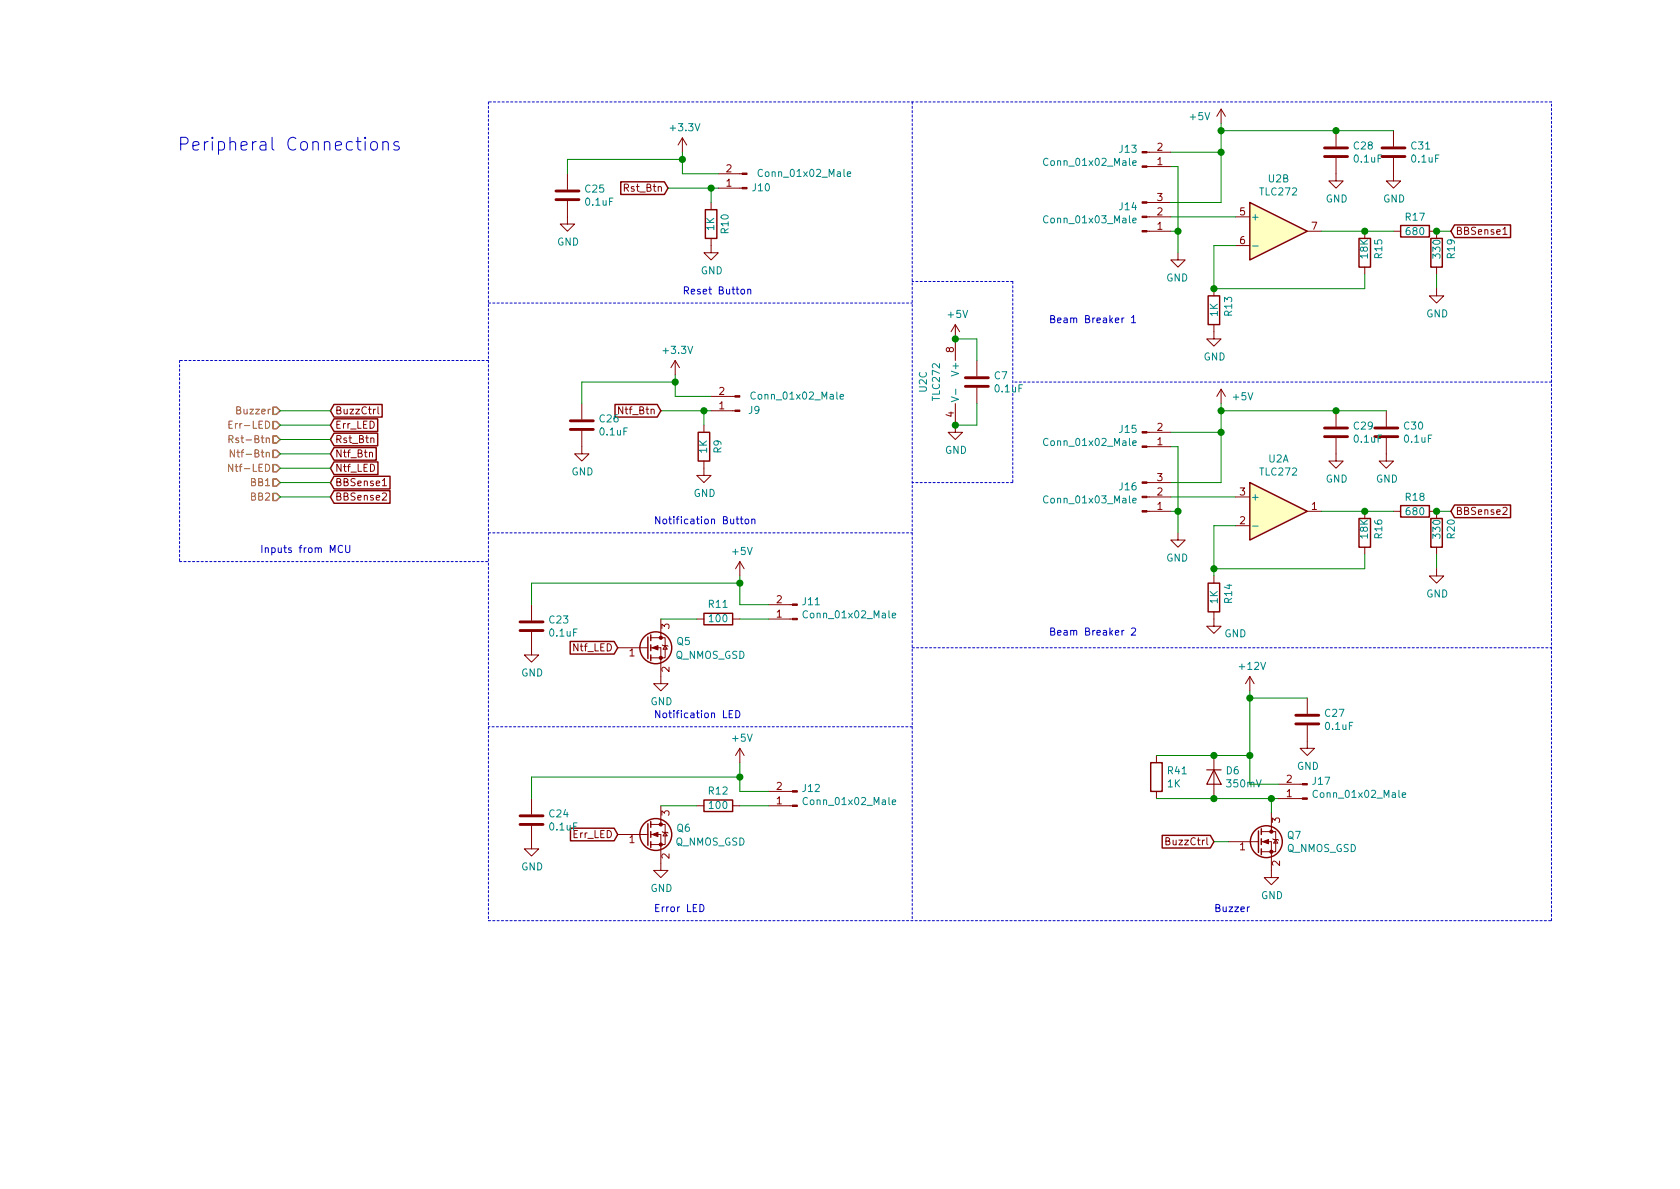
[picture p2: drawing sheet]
EESchema Schematic File Version 4
EELAYER 29 0
EELAYER END
$Descr A4 11693 8268
encoding utf-8
Sheet 2 3
Title ""
Date ""
Rev ""
Comp ""
Comment1 ""
Comment2 ""
Comment3 ""
Comment4 ""
$EndDescr
Text Notes 8450 6350 0    50   ~ 0
Buzzer\n
Text Notes 4550 6350 0    50   ~ 0
Error LED\n
$Comp
L power:GND #PWR051
U 1 1
P 8850 6050
F 0 "#PWR051" H 8850 5800 50  0001 C CNN
F 1 "GND" H 8855 5877 50  0000 C CNN
F 2 "" H 8850 6050 50  0001 C CNN
F 3 "" H 8850 6050 50  0001 C CNN
	1    8850 6050
	1    0    0    -1  
$EndComp
Wire Wire Line
	8850 5650 8850 5550
Wire Wire Line
	8850 5550 8900 5550
$Comp
L Connector:Conn_01x02_Male J15
U 1 1
P 7950 3100
F 0 "J15" H 7922 2982 50  0000 R CNN
F 1 "Conn_01x02_Male" H 7922 3073 50  0000 R CNN
F 2 "Connector_JST:JST_EH_B02B-EH-A_1x02_P2.50mm_Vertical" H 7950 3100 50  0001 C CNN
F 3 "~" H 7950 3100 50  0001 C CNN
	1    7950 3100
	1    0    0    1   
$EndComp
Wire Wire Line
	8150 3450 8600 3450
Wire Wire Line
	8150 3100 8200 3100
$Comp
L power:GND #PWR045
U 1 1
P 8200 3700
F 0 "#PWR045" H 8200 3450 50  0001 C CNN
F 1 "GND" H 8205 3527 50  0000 C CNN
F 2 "" H 8200 3700 50  0001 C CNN
F 3 "" H 8200 3700 50  0001 C CNN
	1    8200 3700
	-1   0    0    -1  
$EndComp
Text Notes 7300 4500 0    50   ~ 0
Beam Breaker 2\n\n
$Comp
L Connector:Conn_01x02_Male J17
U 1 1
P 9100 5550
F 0 "J17" H 9072 5432 50  0000 R CNN
F 1 "Conn_01x02_Male" H 9072 5523 50  0000 R CNN
F 2 "Connector_JST:JST_EH_B02B-EH-A_1x02_P2.50mm_Vertical" H 9100 5550 50  0001 C CNN
F 3 "~" H 9100 5550 50  0001 C CNN
	1    9100 5550
	-1   0    0    1   
$EndComp
$Comp
L Device:Q_NMOS_GSD Q?
U 1 1
P 8750 5850
AR Path="/5C4CC8C2" Ref="Q?"  Part="1" 
AR Path="/5C47F981/5C4CC8C2" Ref="Q7"  Part="1" 
F 0 "Q7" H 8956 5896 50  0000 L CNN
F 1 "Q_NMOS_GSD" H 8956 5805 50  0000 L CNN
F 2 "Package_TO_SOT_SMD:SOT-23" H 8950 5950 50  0001 C CNN
F 3 "~" H 8750 5850 50  0001 C CNN
	1    8750 5850
	1    0    0    -1  
$EndComp
$Comp
L Device:D D6
U 1 1
P 8450 5400
F 0 "D6" V 8404 5479 50  0000 L CNN
F 1 "350mV" V 8495 5479 50  0000 L CNN
F 2 "Diode_SMD:D_0402_1005Metric" H 8450 5400 50  0001 C CNN
F 3 "~" H 8450 5400 50  0001 C CNN
	1    8450 5400
	0    1    1    0   
$EndComp
Wire Wire Line
	8850 5550 8450 5550
Connection ~ 8850 5550
Wire Wire Line
	8450 5250 8700 5250
Wire Wire Line
	8900 5450 8700 5450
Wire Wire Line
	8700 5450 8700 5250
Connection ~ 8700 5250
$Comp
L Connector:Conn_01x03_Male J16
U 1 1
P 7950 3450
F 0 "J16" H 7922 3382 50  0000 R CNN
F 1 "Conn_01x03_Male" H 7922 3473 50  0000 R CNN
F 2 "Connector_JST:JST_EH_B03B-EH-A_1x03_P2.50mm_Vertical" H 7950 3450 50  0001 C CNN
F 3 "~" H 7950 3450 50  0001 C CNN
	1    7950 3450
	1    0    0    1   
$EndComp
Wire Wire Line
	8150 3550 8200 3550
Wire Wire Line
	8150 3000 8500 3000
$Comp
L Amplifier_Operational:TLC272 U?
U 1 1
P 8900 3550
AR Path="/5C986E10" Ref="U?"  Part="1" 
AR Path="/5C47F981/5C986E10" Ref="U2"  Part="1" 
F 0 "U2" H 8900 3917 50  0000 C CNN
F 1 "TLC272" H 8900 3826 50  0000 C CNN
F 2 "Package_SO:SOIC-8_3.9x4.9mm_P1.27mm" H 8900 3550 50  0001 C CNN
F 3 "http://www.ti.com/lit/ds/symlink/tlc272.pdf" H 8900 3550 50  0001 C CNN
	1    8900 3550
	1    0    0    -1  
$EndComp
$Comp
L Amplifier_Operational:TLC272 U?
U 2 1
P 8900 1600
AR Path="/5C986E16" Ref="U?"  Part="2" 
AR Path="/5C47F981/5C986E16" Ref="U2"  Part="2" 
F 0 "U2" H 8900 1967 50  0000 C CNN
F 1 "TLC272" H 8900 1876 50  0000 C CNN
F 2 "Package_SO:SOIC-8_3.9x4.9mm_P1.27mm" H 8900 1600 50  0001 C CNN
F 3 "http://www.ti.com/lit/ds/symlink/tlc272.pdf" H 8900 1600 50  0001 C CNN
	2    8900 1600
	1    0    0    -1  
$EndComp
$Comp
L Amplifier_Operational:TLC272 U?
U 3 1
P 6750 2650
AR Path="/5C986E1C" Ref="U?"  Part="3" 
AR Path="/5C47F981/5C986E1C" Ref="U2"  Part="3" 
F 0 "U2" V 6425 2650 50  0000 C CNN
F 1 "TLC272" V 6516 2650 50  0000 C CNN
F 2 "Package_SO:SOIC-8_3.9x4.9mm_P1.27mm" H 6750 2650 50  0001 C CNN
F 3 "http://www.ti.com/lit/ds/symlink/tlc272.pdf" H 6750 2650 50  0001 C CNN
	3    6750 2650
	1    0    0    -1  
$EndComp
Wire Wire Line
	8150 3350 8500 3350
Wire Wire Line
	8200 3100 8200 3550
Wire Wire Line
	8200 3550 8200 3700
Connection ~ 8200 3550
$Comp
L Device:R R16
U 1 1
P 9500 3700
F 0 "R16" V 9400 3750 50  0000 R CNN
F 1 "18K" V 9500 3750 50  0000 R CNN
F 2 "Resistor_SMD:R_0402_1005Metric" V 9430 3700 50  0001 C CNN
F 3 "~" H 9500 3700 50  0001 C CNN
	1    9500 3700
	-1   0    0    1   
$EndComp
$Comp
L Device:R R14
U 1 1
P 8450 4150
F 0 "R14" V 8550 4100 50  0000 L CNN
F 1 "1K" V 8450 4100 50  0000 L CNN
F 2 "Resistor_SMD:R_0402_1005Metric" V 8380 4150 50  0001 C CNN
F 3 "~" H 8450 4150 50  0001 C CNN
	1    8450 4150
	1    0    0    -1  
$EndComp
Wire Wire Line
	8600 3650 8450 3650
Wire Wire Line
	9500 3950 9500 3850
Wire Wire Line
	9200 3550 9500 3550
Connection ~ 9500 3550
$Comp
L power:GND #PWR047
U 1 1
P 8450 4300
F 0 "#PWR047" H 8450 4050 50  0001 C CNN
F 1 "GND" H 8600 4200 50  0000 C CNN
F 2 "" H 8450 4300 50  0001 C CNN
F 3 "" H 8450 4300 50  0001 C CNN
	1    8450 4300
	1    0    0    -1  
$EndComp
$Comp
L Device:R R18
U 1 1
P 9850 3550
F 0 "R18" V 9750 3550 50  0000 C CNN
F 1 "680" V 9850 3550 50  0000 C CNN
F 2 "Resistor_SMD:R_0603_1608Metric" V 9780 3550 50  0001 C CNN
F 3 "~" H 9850 3550 50  0001 C CNN
	1    9850 3550
	0    1    1    0   
$EndComp
$Comp
L Device:R R20
U 1 1
P 10000 3700
F 0 "R20" V 10100 3650 50  0000 L CNN
F 1 "330" V 10000 3650 50  0000 L CNN
F 2 "Resistor_SMD:R_0603_1608Metric" V 9930 3700 50  0001 C CNN
F 3 "~" H 10000 3700 50  0001 C CNN
	1    10000 3700
	1    0    0    -1  
$EndComp
Wire Wire Line
	10000 3850 10000 3950
$Comp
L power:GND #PWR053
U 1 1
P 10000 3950
F 0 "#PWR053" H 10000 3700 50  0001 C CNN
F 1 "GND" H 10005 3777 50  0000 C CNN
F 2 "" H 10000 3950 50  0001 C CNN
F 3 "" H 10000 3950 50  0001 C CNN
	1    10000 3950
	1    0    0    -1  
$EndComp
Wire Wire Line
	9500 3550 9700 3550
Wire Wire Line
	10000 3550 10100 3550
Connection ~ 10000 3550
$Comp
L power:GND #PWR043
U 1 1
P 6650 2950
F 0 "#PWR043" H 6650 2700 50  0001 C CNN
F 1 "GND" H 6655 2777 50  0000 C CNN
F 2 "" H 6650 2950 50  0001 C CNN
F 3 "" H 6650 2950 50  0001 C CNN
	1    6650 2950
	1    0    0    -1  
$EndComp
$Comp
L power:+5V #PWR049
U 1 1
P 8500 2800
F 0 "#PWR049" H 8500 2650 50  0001 C CNN
F 1 "+5V" H 8650 2850 50  0000 C CNN
F 2 "" H 8500 2800 50  0001 C CNN
F 3 "" H 8500 2800 50  0001 C CNN
	1    8500 2800
	1    0    0    -1  
$EndComp
$Comp
L Connector:Conn_01x02_Male J9
U 1 1
P 5150 2850
F 0 "J9" H 5050 2850 50  0000 C CNN
F 1 "Conn_01x02_Male" H 4750 2750 50  0000 C CNN
F 2 "Connector_JST:JST_EH_B02B-EH-A_1x02_P2.50mm_Vertical" H 5150 2850 50  0001 C CNN
F 3 "~" H 5150 2850 50  0001 C CNN
	1    5150 2850
	-1   0    0    1   
$EndComp
$Comp
L Device:R R9
U 1 1
P 4900 3100
F 0 "R9" V 4800 3100 50  0000 C CNN
F 1 "1K" V 4900 3100 50  0000 C CNN
F 2 "Resistor_SMD:R_0402_1005Metric" V 4830 3100 50  0001 C CNN
F 3 "~" H 4900 3100 50  0001 C CNN
	1    4900 3100
	-1   0    0    1   
$EndComp
Text Notes 4550 3650 0    50   ~ 0
Notification Button
Wire Wire Line
	4950 2850 4900 2850
Wire Wire Line
	4900 2850 4900 2950
Wire Wire Line
	4950 2750 4700 2750
Wire Wire Line
	4700 2750 4700 2650
$Comp
L power:GND #PWR038
U 1 1
P 4900 3250
F 0 "#PWR038" H 4900 3000 50  0001 C CNN
F 1 "GND" H 4905 3077 50  0000 C CNN
F 2 "" H 4900 3250 50  0001 C CNN
F 3 "" H 4900 3250 50  0001 C CNN
	1    4900 3250
	1    0    0    -1  
$EndComp
Wire Wire Line
	4900 2850 4600 2850
Connection ~ 4900 2850
$Comp
L Connector:Conn_01x02_Male J11
U 1 1
P 5550 4300
F 0 "J11" H 5522 4182 50  0000 R CNN
F 1 "Conn_01x02_Male" H 5522 4273 50  0000 R CNN
F 2 "Connector_JST:JST_EH_B02B-EH-A_1x02_P2.50mm_Vertical" H 5550 4300 50  0001 C CNN
F 3 "~" H 5550 4300 50  0001 C CNN
	1    5550 4300
	-1   0    0    1   
$EndComp
Text Notes 4550 5000 0    50   ~ 0
Notification LED\n
$Comp
L Device:R R11
U 1 1
P 5000 4300
F 0 "R11" V 5100 4300 50  0000 C CNN
F 1 "100" V 5000 4300 50  0000 C CNN
F 2 "Resistor_SMD:R_0402_1005Metric" V 4930 4300 50  0001 C CNN
F 3 "~" H 5000 4300 50  0001 C CNN
	1    5000 4300
	0    -1   -1   0   
$EndComp
$Comp
L power:GND #PWR034
U 1 1
P 4600 4700
F 0 "#PWR034" H 4600 4450 50  0001 C CNN
F 1 "GND" H 4605 4527 50  0000 C CNN
F 2 "" H 4600 4700 50  0001 C CNN
F 3 "" H 4600 4700 50  0001 C CNN
	1    4600 4700
	1    0    0    -1  
$EndComp
Wire Wire Line
	5150 4200 5150 4050
$Comp
L Device:Q_NMOS_GSD Q?
U 1 1
P 4500 4500
AR Path="/5CA8F0D3" Ref="Q?"  Part="1" 
AR Path="/5C47F981/5CA8F0D3" Ref="Q5"  Part="1" 
F 0 "Q5" H 4706 4546 50  0000 L CNN
F 1 "Q_NMOS_GSD" H 4700 4450 50  0000 L CNN
F 2 "Package_TO_SOT_SMD:SOT-23" H 4700 4600 50  0001 C CNN
F 3 "~" H 4500 4500 50  0001 C CNN
	1    4500 4500
	1    0    0    -1  
$EndComp
Wire Wire Line
	4600 4300 4850 4300
Wire Wire Line
	5150 4300 5350 4300
$Comp
L Device:R R15
U 1 1
P 9500 1750
F 0 "R15" V 9400 1800 50  0000 R CNN
F 1 "18K" V 9500 1800 50  0000 R CNN
F 2 "Resistor_SMD:R_0402_1005Metric" V 9430 1750 50  0001 C CNN
F 3 "~" H 9500 1750 50  0001 C CNN
	1    9500 1750
	-1   0    0    1   
$EndComp
Wire Wire Line
	9500 2000 9500 1900
Wire Wire Line
	9200 1600 9500 1600
Connection ~ 9500 1600
$Comp
L Device:R R17
U 1 1
P 9850 1600
F 0 "R17" V 9750 1600 50  0000 C CNN
F 1 "680" V 9850 1600 50  0000 C CNN
F 2 "Resistor_SMD:R_0603_1608Metric" V 9780 1600 50  0001 C CNN
F 3 "~" H 9850 1600 50  0001 C CNN
	1    9850 1600
	0    1    1    0   
$EndComp
$Comp
L Device:R R19
U 1 1
P 10000 1750
F 0 "R19" V 10100 1700 50  0000 L CNN
F 1 "330" V 10000 1700 50  0000 L CNN
F 2 "Resistor_SMD:R_0603_1608Metric" V 9930 1750 50  0001 C CNN
F 3 "~" H 10000 1750 50  0001 C CNN
	1    10000 1750
	1    0    0    -1  
$EndComp
Wire Wire Line
	10000 1900 10000 2000
$Comp
L power:GND #PWR052
U 1 1
P 10000 2000
F 0 "#PWR052" H 10000 1750 50  0001 C CNN
F 1 "GND" H 10005 1827 50  0000 C CNN
F 2 "" H 10000 2000 50  0001 C CNN
F 3 "" H 10000 2000 50  0001 C CNN
	1    10000 2000
	1    0    0    -1  
$EndComp
Wire Wire Line
	9500 1600 9700 1600
Wire Wire Line
	10000 1600 10100 1600
Connection ~ 10000 1600
$Comp
L Device:R R13
U 1 1
P 8450 2150
F 0 "R13" V 8550 2100 50  0000 L CNN
F 1 "1K" V 8450 2100 50  0000 L CNN
F 2 "Resistor_SMD:R_0402_1005Metric" V 8380 2150 50  0001 C CNN
F 3 "~" H 8450 2150 50  0001 C CNN
	1    8450 2150
	1    0    0    -1  
$EndComp
Wire Wire Line
	8600 1700 8450 1700
Connection ~ 8500 3000
Wire Wire Line
	8500 3350 8500 3000
Wire Wire Line
	8500 3000 8500 2850
$Comp
L Connector:Conn_01x02_Male J13
U 1 1
P 7950 1150
F 0 "J13" H 7922 1032 50  0000 R CNN
F 1 "Conn_01x02_Male" H 7922 1123 50  0000 R CNN
F 2 "Connector_JST:JST_EH_B02B-EH-A_1x02_P2.50mm_Vertical" H 7950 1150 50  0001 C CNN
F 3 "~" H 7950 1150 50  0001 C CNN
	1    7950 1150
	1    0    0    1   
$EndComp
Wire Wire Line
	8150 1500 8600 1500
Wire Wire Line
	8150 1150 8200 1150
$Comp
L power:GND #PWR044
U 1 1
P 8200 1750
F 0 "#PWR044" H 8200 1500 50  0001 C CNN
F 1 "GND" H 8205 1577 50  0000 C CNN
F 2 "" H 8200 1750 50  0001 C CNN
F 3 "" H 8200 1750 50  0001 C CNN
	1    8200 1750
	-1   0    0    -1  
$EndComp
Text Notes 7300 2250 0    50   ~ 0
Beam Breaker 1\n
$Comp
L Connector:Conn_01x03_Male J14
U 1 1
P 7950 1500
F 0 "J14" H 7922 1432 50  0000 R CNN
F 1 "Conn_01x03_Male" H 7922 1523 50  0000 R CNN
F 2 "Connector_JST:JST_EH_B03B-EH-A_1x03_P2.50mm_Vertical" H 7950 1500 50  0001 C CNN
F 3 "~" H 7950 1500 50  0001 C CNN
	1    7950 1500
	1    0    0    1   
$EndComp
Wire Wire Line
	8150 1600 8200 1600
Wire Wire Line
	8150 1050 8500 1050
Wire Wire Line
	8150 1400 8500 1400
Wire Wire Line
	8200 1150 8200 1600
Wire Wire Line
	8200 1600 8200 1750
Connection ~ 8200 1600
Wire Wire Line
	8500 1400 8500 1050
Connection ~ 8500 1050
Wire Wire Line
	8500 1050 8500 900 
$Comp
L power:+5V #PWR048
U 1 1
P 8500 850
F 0 "#PWR048" H 8500 700 50  0001 C CNN
F 1 "+5V" H 8350 900 50  0000 C CNN
F 2 "" H 8500 850 50  0001 C CNN
F 3 "" H 8500 850 50  0001 C CNN
	1    8500 850 
	1    0    0    -1  
$EndComp
Text GLabel 10100 1600 2    50   Input ~ 0
BBSense1
Text GLabel 10100 3550 2    50   Input ~ 0
BBSense2
Text GLabel 8450 5850 0    50   Input ~ 0
BuzzCtrl
Text GLabel 4300 5800 0    50   Input ~ 0
Err_LED
Text GLabel 4300 4500 0    50   Input ~ 0
Ntf_LED
Text GLabel 4600 2850 0    50   Input ~ 0
Ntf_Btn
Text GLabel 2300 3250 2    50   Input ~ 0
Ntf_LED
Text GLabel 2300 3150 2    50   Input ~ 0
Ntf_Btn
Text GLabel 2300 3050 2    50   Input ~ 0
Rst_Btn
Text GLabel 2300 2950 2    50   Input ~ 0
Err_LED
Text GLabel 2300 3350 2    50   Input ~ 0
BBSense1
Text GLabel 2300 3450 2    50   Input ~ 0
BBSense2
Text GLabel 2300 2850 2    50   Input ~ 0
BuzzCtrl
Text HLabel 1950 2850 0    50   Input ~ 0
Buzzer
Text HLabel 1950 2950 0    50   Input ~ 0
Err-LED
Text HLabel 1950 3050 0    50   Input ~ 0
Rst-Btn
Text HLabel 1950 3150 0    50   Input ~ 0
Ntf-Btn
Text HLabel 1950 3250 0    50   Input ~ 0
Ntf-LED
Text HLabel 1950 3350 0    50   Input ~ 0
BB1
Text HLabel 1950 3450 0    50   Input ~ 0
BB2
Wire Wire Line
	1950 3450 2300 3450
Wire Wire Line
	2300 3350 1950 3350
Wire Wire Line
	1950 3250 2300 3250
Wire Wire Line
	2300 3150 1950 3150
Wire Wire Line
	1950 3050 2300 3050
Wire Wire Line
	2300 2950 1950 2950
Wire Wire Line
	1950 2850 2300 2850
Text GLabel 4650 1300 0    50   Input ~ 0
Rst_Btn
Text Notes 4750 2050 0    50   ~ 0
Reset Button
Wire Notes Line
	1250 2500 1250 3900
Wire Notes Line
	1250 3900 3400 3900
Wire Notes Line
	10800 700  3400 700 
Wire Notes Line
	3400 2500 1250 2500
Wire Notes Line
	3400 700  3400 6400
Wire Notes Line
	3400 2100 6350 2100
Wire Notes Line
	3400 3700 6350 3700
Wire Notes Line
	6350 5050 3400 5050
Wire Notes Line
	3400 6400 10800 6400
Wire Notes Line
	6350 700  6350 6400
Wire Notes Line
	10800 6400 10800 700 
Wire Notes Line
	10800 2650 7050 2650
Wire Notes Line
	7050 1950 6350 1950
Wire Notes Line
	7050 3350 6350 3350
Wire Notes Line
	7050 1950 7050 3350
Wire Notes Line
	6350 4500 10800 4500
Text Notes 2450 3850 2    50   ~ 0
Inputs from MCU
Text Notes 2800 1050 2    89   ~ 0
Peripheral Connections
$Comp
L power:GND #PWR046
U 1 1
P 8450 2300
F 0 "#PWR046" H 8450 2050 50  0001 C CNN
F 1 "GND" H 8455 2127 50  0000 C CNN
F 2 "" H 8450 2300 50  0001 C CNN
F 3 "" H 8450 2300 50  0001 C CNN
	1    8450 2300
	1    0    0    -1  
$EndComp
Wire Wire Line
	5350 4200 5150 4200
$Comp
L Connector:Conn_01x02_Male J12
U 1 1
P 5550 5600
F 0 "J12" H 5522 5482 50  0000 R CNN
F 1 "Conn_01x02_Male" H 5522 5573 50  0000 R CNN
F 2 "Connector_JST:JST_EH_B02B-EH-A_1x02_P2.50mm_Vertical" H 5550 5600 50  0001 C CNN
F 3 "~" H 5550 5600 50  0001 C CNN
	1    5550 5600
	-1   0    0    1   
$EndComp
$Comp
L Device:R R12
U 1 1
P 5000 5600
F 0 "R12" V 5100 5600 50  0000 C CNN
F 1 "100" V 5000 5600 50  0000 C CNN
F 2 "Resistor_SMD:R_0402_1005Metric" V 4930 5600 50  0001 C CNN
F 3 "~" H 5000 5600 50  0001 C CNN
	1    5000 5600
	0    -1   -1   0   
$EndComp
$Comp
L power:GND #PWR035
U 1 1
P 4600 6000
F 0 "#PWR035" H 4600 5750 50  0001 C CNN
F 1 "GND" H 4605 5827 50  0000 C CNN
F 2 "" H 4600 6000 50  0001 C CNN
F 3 "" H 4600 6000 50  0001 C CNN
	1    4600 6000
	1    0    0    -1  
$EndComp
Wire Wire Line
	5150 5500 5150 5400
$Comp
L Device:Q_NMOS_GSD Q?
U 1 1
P 4500 5800
AR Path="/5D4BC2BD" Ref="Q?"  Part="1" 
AR Path="/5C47F981/5D4BC2BD" Ref="Q6"  Part="1" 
F 0 "Q6" H 4706 5846 50  0000 L CNN
F 1 "Q_NMOS_GSD" H 4700 5750 50  0000 L CNN
F 2 "Package_TO_SOT_SMD:SOT-23" H 4700 5900 50  0001 C CNN
F 3 "~" H 4500 5800 50  0001 C CNN
	1    4500 5800
	1    0    0    -1  
$EndComp
Wire Wire Line
	4600 5600 4850 5600
Wire Wire Line
	5150 5600 5350 5600
Wire Wire Line
	5350 5500 5150 5500
Wire Wire Line
	8700 4800 8700 4850
Wire Wire Line
	8550 5850 8450 5850
$Comp
L Connector:Conn_01x02_Male J10
U 1 1
P 5200 1300
F 0 "J10" H 5100 1300 50  0000 C CNN
F 1 "Conn_01x02_Male" H 4800 1200 50  0000 C CNN
F 2 "Connector_JST:JST_EH_B02B-EH-A_1x02_P2.50mm_Vertical" H 5200 1300 50  0001 C CNN
F 3 "~" H 5200 1300 50  0001 C CNN
	1    5200 1300
	-1   0    0    1   
$EndComp
$Comp
L Device:R R10
U 1 1
P 4950 1550
F 0 "R10" V 4850 1550 50  0000 C CNN
F 1 "1K" V 4950 1550 50  0000 C CNN
F 2 "Resistor_SMD:R_0402_1005Metric" V 4880 1550 50  0001 C CNN
F 3 "~" H 4950 1550 50  0001 C CNN
	1    4950 1550
	-1   0    0    1   
$EndComp
Wire Wire Line
	5000 1300 4950 1300
Wire Wire Line
	4950 1300 4950 1400
Wire Wire Line
	5000 1200 4750 1200
Wire Wire Line
	4750 1200 4750 1100
$Comp
L power:GND #PWR039
U 1 1
P 4950 1700
F 0 "#PWR039" H 4950 1450 50  0001 C CNN
F 1 "GND" H 4955 1527 50  0000 C CNN
F 2 "" H 4950 1700 50  0001 C CNN
F 3 "" H 4950 1700 50  0001 C CNN
	1    4950 1700
	1    0    0    -1  
$EndComp
Wire Wire Line
	4950 1300 4650 1300
Connection ~ 4950 1300
$Comp
L power:+3.3V #PWR037
U 1 1
P 4750 1050
F 0 "#PWR037" H 4750 900 50  0001 C CNN
F 1 "+3.3V" H 4765 1223 50  0000 C CNN
F 2 "" H 4750 1050 50  0001 C CNN
F 3 "" H 4750 1050 50  0001 C CNN
	1    4750 1050
	1    0    0    -1  
$EndComp
$Comp
L power:+3.3V #PWR036
U 1 1
P 4700 2600
F 0 "#PWR036" H 4700 2450 50  0001 C CNN
F 1 "+3.3V" H 4715 2773 50  0000 C CNN
F 2 "" H 4700 2600 50  0001 C CNN
F 3 "" H 4700 2600 50  0001 C CNN
	1    4700 2600
	1    0    0    -1  
$EndComp
$Comp
L Device:C C7
U 1 1
P 6800 2650
F 0 "C7" H 6915 2696 50  0000 L CNN
F 1 "0.1uF" H 6915 2605 50  0000 L CNN
F 2 "Capacitor_SMD:C_0402_1005Metric" H 6838 2500 50  0001 C CNN
F 3 "~" H 6800 2650 50  0001 C CNN
	1    6800 2650
	1    0    0    -1  
$EndComp
Wire Wire Line
	6800 2800 6800 2950
Wire Wire Line
	6800 2950 6650 2950
Connection ~ 6650 2950
Wire Wire Line
	6800 2500 6800 2350
Wire Wire Line
	6800 2350 6650 2350
$Comp
L Device:C C26
U 1 1
P 4050 2950
F 0 "C26" H 4165 2996 50  0000 L CNN
F 1 "0.1uF" H 4165 2905 50  0000 L CNN
F 2 "Capacitor_SMD:C_0402_1005Metric" H 4088 2800 50  0001 C CNN
F 3 "~" H 4050 2950 50  0001 C CNN
	1    4050 2950
	1    0    0    -1  
$EndComp
$Comp
L Device:C C25
U 1 1
P 3950 1350
F 0 "C25" H 4065 1396 50  0000 L CNN
F 1 "0.1uF" H 4065 1305 50  0000 L CNN
F 2 "Capacitor_SMD:C_0402_1005Metric" H 3988 1200 50  0001 C CNN
F 3 "~" H 3950 1350 50  0001 C CNN
	1    3950 1350
	1    0    0    -1  
$EndComp
$Comp
L Device:C C23
U 1 1
P 3700 4350
F 0 "C23" H 3815 4396 50  0000 L CNN
F 1 "0.1uF" H 3815 4305 50  0000 L CNN
F 2 "Capacitor_SMD:C_0402_1005Metric" H 3738 4200 50  0001 C CNN
F 3 "~" H 3700 4350 50  0001 C CNN
	1    3700 4350
	1    0    0    -1  
$EndComp
$Comp
L Device:C C24
U 1 1
P 3700 5700
F 0 "C24" H 3815 5746 50  0000 L CNN
F 1 "0.1uF" H 3815 5655 50  0000 L CNN
F 2 "Capacitor_SMD:C_0402_1005Metric" H 3738 5550 50  0001 C CNN
F 3 "~" H 3700 5700 50  0001 C CNN
	1    3700 5700
	1    0    0    -1  
$EndComp
$Comp
L Device:C C31
U 1 1
P 9700 1050
F 0 "C31" H 9815 1096 50  0000 L CNN
F 1 "0.1uF" H 9815 1005 50  0000 L CNN
F 2 "Capacitor_SMD:C_0402_1005Metric" H 9738 900 50  0001 C CNN
F 3 "~" H 9700 1050 50  0001 C CNN
	1    9700 1050
	1    0    0    -1  
$EndComp
$Comp
L Device:C C28
U 1 1
P 9300 1050
F 0 "C28" H 9415 1096 50  0000 L CNN
F 1 "0.1uF" H 9415 1005 50  0000 L CNN
F 2 "Capacitor_SMD:C_0402_1005Metric" H 9338 900 50  0001 C CNN
F 3 "~" H 9300 1050 50  0001 C CNN
	1    9300 1050
	1    0    0    -1  
$EndComp
$Comp
L Device:C C30
U 1 1
P 9650 3000
F 0 "C30" H 9765 3046 50  0000 L CNN
F 1 "0.1uF" H 9765 2955 50  0000 L CNN
F 2 "Capacitor_SMD:C_0402_1005Metric" H 9688 2850 50  0001 C CNN
F 3 "~" H 9650 3000 50  0001 C CNN
	1    9650 3000
	1    0    0    -1  
$EndComp
$Comp
L Device:C C29
U 1 1
P 9300 3000
F 0 "C29" H 9415 3046 50  0000 L CNN
F 1 "0.1uF" H 9415 2955 50  0000 L CNN
F 2 "Capacitor_SMD:C_0402_1005Metric" H 9338 2850 50  0001 C CNN
F 3 "~" H 9300 3000 50  0001 C CNN
	1    9300 3000
	1    0    0    -1  
$EndComp
$Comp
L Device:C C27
U 1 1
P 9100 5000
F 0 "C27" H 9215 5046 50  0000 L CNN
F 1 "0.1uF" H 9215 4955 50  0000 L CNN
F 2 "Capacitor_SMD:C_0402_1005Metric" H 9138 4850 50  0001 C CNN
F 3 "~" H 9100 5000 50  0001 C CNN
	1    9100 5000
	1    0    0    -1  
$EndComp
$Comp
L power:GND #PWR0125
U 1 1
P 9100 5150
F 0 "#PWR0125" H 9100 4900 50  0001 C CNN
F 1 "GND" H 9105 4977 50  0000 C CNN
F 2 "" H 9100 5150 50  0001 C CNN
F 3 "" H 9100 5150 50  0001 C CNN
	1    9100 5150
	1    0    0    -1  
$EndComp
$Comp
L power:GND #PWR0128
U 1 1
P 9650 3150
F 0 "#PWR0128" H 9650 2900 50  0001 C CNN
F 1 "GND" H 9655 2977 50  0000 C CNN
F 2 "" H 9650 3150 50  0001 C CNN
F 3 "" H 9650 3150 50  0001 C CNN
	1    9650 3150
	1    0    0    -1  
$EndComp
$Comp
L power:GND #PWR0127
U 1 1
P 9300 3150
F 0 "#PWR0127" H 9300 2900 50  0001 C CNN
F 1 "GND" H 9305 2977 50  0000 C CNN
F 2 "" H 9300 3150 50  0001 C CNN
F 3 "" H 9300 3150 50  0001 C CNN
	1    9300 3150
	1    0    0    -1  
$EndComp
$Comp
L power:GND #PWR0129
U 1 1
P 9700 1200
F 0 "#PWR0129" H 9700 950 50  0001 C CNN
F 1 "GND" H 9705 1027 50  0000 C CNN
F 2 "" H 9700 1200 50  0001 C CNN
F 3 "" H 9700 1200 50  0001 C CNN
	1    9700 1200
	1    0    0    -1  
$EndComp
$Comp
L power:GND #PWR0126
U 1 1
P 9300 1200
F 0 "#PWR0126" H 9300 950 50  0001 C CNN
F 1 "GND" H 9305 1027 50  0000 C CNN
F 2 "" H 9300 1200 50  0001 C CNN
F 3 "" H 9300 1200 50  0001 C CNN
	1    9300 1200
	1    0    0    -1  
$EndComp
$Comp
L power:GND #PWR065
U 1 1
P 3950 1500
F 0 "#PWR065" H 3950 1250 50  0001 C CNN
F 1 "GND" H 3955 1327 50  0000 C CNN
F 2 "" H 3950 1500 50  0001 C CNN
F 3 "" H 3950 1500 50  0001 C CNN
	1    3950 1500
	1    0    0    -1  
$EndComp
$Comp
L power:GND #PWR0124
U 1 1
P 4050 3100
F 0 "#PWR0124" H 4050 2850 50  0001 C CNN
F 1 "GND" H 4055 2927 50  0000 C CNN
F 2 "" H 4050 3100 50  0001 C CNN
F 3 "" H 4050 3100 50  0001 C CNN
	1    4050 3100
	1    0    0    -1  
$EndComp
$Comp
L power:GND #PWR08
U 1 1
P 3700 4500
F 0 "#PWR08" H 3700 4250 50  0001 C CNN
F 1 "GND" H 3705 4327 50  0000 C CNN
F 2 "" H 3700 4500 50  0001 C CNN
F 3 "" H 3700 4500 50  0001 C CNN
	1    3700 4500
	1    0    0    -1  
$EndComp
$Comp
L power:GND #PWR064
U 1 1
P 3700 5850
F 0 "#PWR064" H 3700 5600 50  0001 C CNN
F 1 "GND" H 3705 5677 50  0000 C CNN
F 2 "" H 3700 5850 50  0001 C CNN
F 3 "" H 3700 5850 50  0001 C CNN
	1    3700 5850
	1    0    0    -1  
$EndComp
Wire Wire Line
	3700 5550 3700 5400
Wire Wire Line
	3700 5400 5150 5400
Connection ~ 5150 5400
Wire Wire Line
	5150 5400 5150 5300
Wire Wire Line
	3700 4200 3700 4050
Wire Wire Line
	3700 4050 5150 4050
Connection ~ 5150 4050
Wire Wire Line
	5150 4050 5150 4000
Wire Wire Line
	4050 2800 4050 2650
Wire Wire Line
	4050 2650 4700 2650
Connection ~ 4700 2650
Wire Wire Line
	4700 2650 4700 2600
Wire Wire Line
	3950 1200 3950 1100
Wire Wire Line
	3950 1100 4750 1100
Connection ~ 4750 1100
Wire Wire Line
	4750 1100 4750 1050
Wire Wire Line
	8500 900  9300 900 
Connection ~ 8500 900 
Wire Wire Line
	8500 900  8500 850 
Wire Wire Line
	9300 900  9700 900 
Connection ~ 9300 900 
Wire Wire Line
	8500 2850 9300 2850
Connection ~ 8500 2850
Wire Wire Line
	8500 2850 8500 2800
Connection ~ 9300 2850
Wire Wire Line
	9300 2850 9650 2850
Wire Wire Line
	9100 4850 8700 4850
Connection ~ 8700 4850
Wire Wire Line
	8700 4850 8700 5250
$Comp
L power:+12V #PWR0138
U 1 1
P 8700 4800
F 0 "#PWR0138" H 8700 4650 50  0001 C CNN
F 1 "+12V" H 8715 4973 50  0000 C CNN
F 2 "" H 8700 4800 50  0001 C CNN
F 3 "" H 8700 4800 50  0001 C CNN
	1    8700 4800
	1    0    0    -1  
$EndComp
$Comp
L power:+5V #PWR0139
U 1 1
P 5150 4000
F 0 "#PWR0139" H 5150 3850 50  0001 C CNN
F 1 "+5V" H 5165 4173 50  0000 C CNN
F 2 "" H 5150 4000 50  0001 C CNN
F 3 "" H 5150 4000 50  0001 C CNN
	1    5150 4000
	1    0    0    -1  
$EndComp
$Comp
L power:+5V #PWR0140
U 1 1
P 5150 5300
F 0 "#PWR0140" H 5150 5150 50  0001 C CNN
F 1 "+5V" H 5165 5473 50  0000 C CNN
F 2 "" H 5150 5300 50  0001 C CNN
F 3 "" H 5150 5300 50  0001 C CNN
	1    5150 5300
	1    0    0    -1  
$EndComp
Wire Wire Line
	8450 1700 8450 2000
Wire Wire Line
	8450 2000 9500 2000
Connection ~ 8450 2000
Wire Wire Line
	9500 3950 8450 3950
Wire Wire Line
	8450 3950 8450 4000
Wire Wire Line
	8450 3950 8450 3650
Connection ~ 8450 3950
$Comp
L Device:R R41
U 1 1
P 8050 5400
F 0 "R41" H 8120 5446 50  0000 L CNN
F 1 "1K" H 8120 5355 50  0000 L CNN
F 2 "Resistor_SMD:R_0402_1005Metric" V 7980 5400 50  0001 C CNN
F 3 "~" H 8050 5400 50  0001 C CNN
	1    8050 5400
	1    0    0    -1  
$EndComp
Wire Wire Line
	8450 5250 8050 5250
Connection ~ 8450 5250
Wire Wire Line
	8050 5550 8450 5550
Connection ~ 8450 5550
$Comp
L power:+5V #PWR0114
U 1 1
P 6650 2350
F 0 "#PWR0114" H 6650 2200 50  0001 C CNN
F 1 "+5V" H 6665 2523 50  0000 C CNN
F 2 "" H 6650 2350 50  0001 C CNN
F 3 "" H 6650 2350 50  0001 C CNN
	1    6650 2350
	1    0    0    -1  
$EndComp
Connection ~ 6650 2350
$EndSCHEMATC
